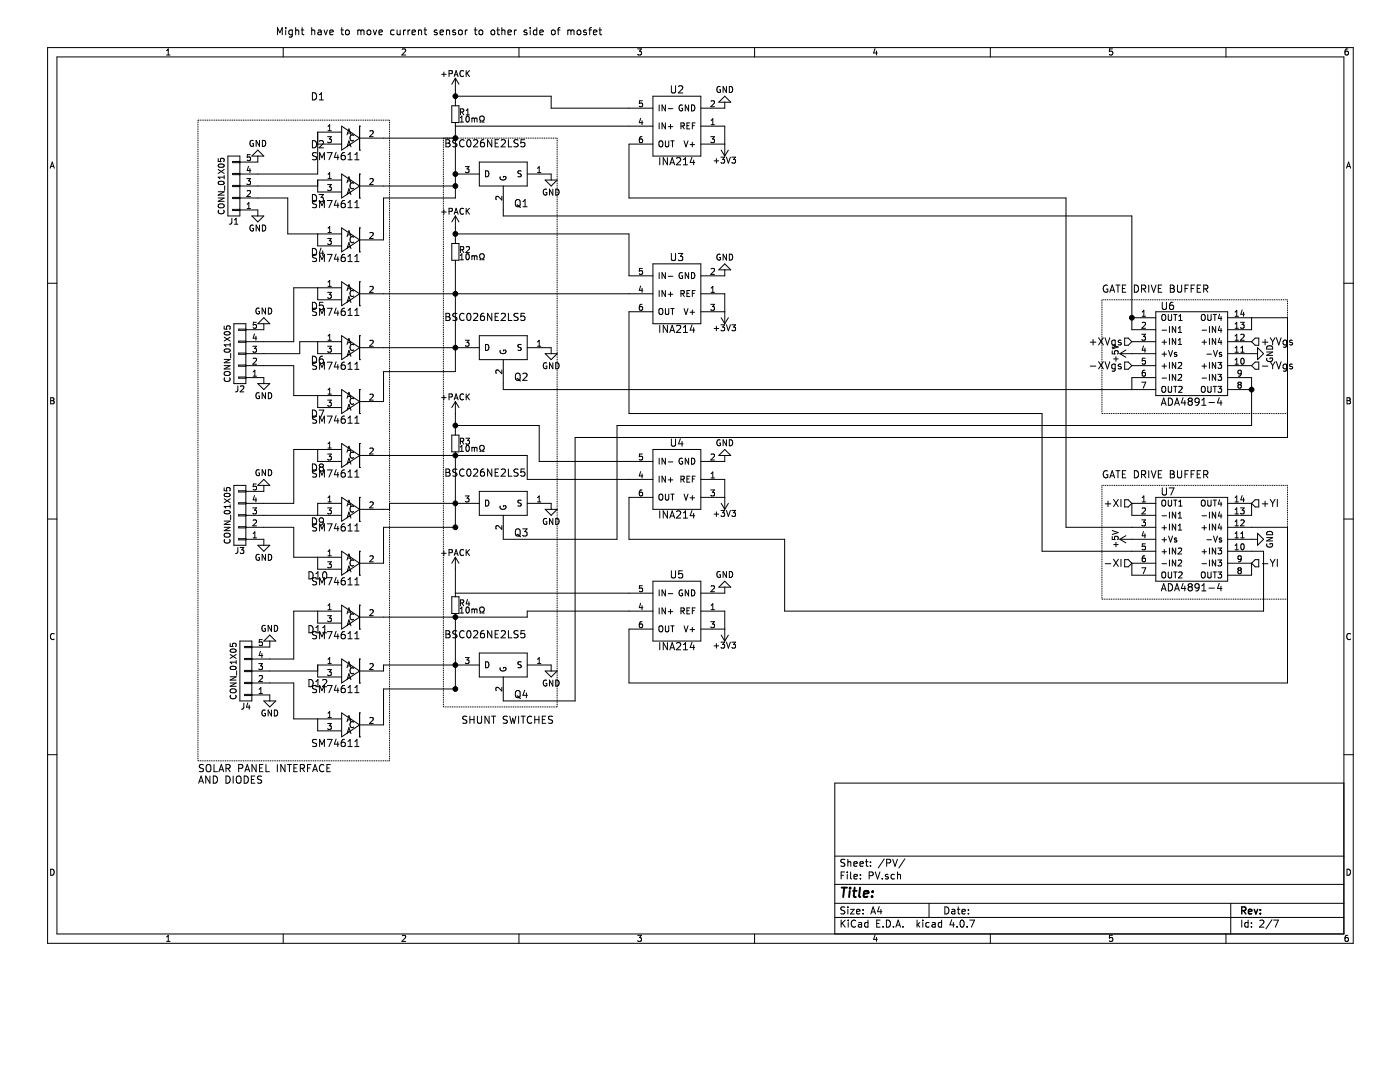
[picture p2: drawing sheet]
EESchema Schematic File Version 2
LIBS:eps_v1-rescue
LIBS:power
LIBS:device
LIBS:transistors
LIBS:conn
LIBS:linear
LIBS:regul
LIBS:74xx
LIBS:cmos4000
LIBS:adc-dac
LIBS:memory
LIBS:xilinx
LIBS:microcontrollers
LIBS:dsp
LIBS:microchip
LIBS:analog_switches
LIBS:motorola
LIBS:texas
LIBS:intel
LIBS:audio
LIBS:interface
LIBS:digital-audio
LIBS:philips
LIBS:display
LIBS:cypress
LIBS:siliconi
LIBS:opto
LIBS:atmel
LIBS:contrib
LIBS:valves
LIBS:power_management
LIBS:general_ssm
LIBS:ina214
LIBS:tps61088
LIBS:cdh_lib
LIBS:ads7952
LIBS:tps630250
LIBS:ref5025
LIBS:eps_v1-cache
EELAYER 25 0
EELAYER END
$Descr A4 11693 8268
encoding utf-8
Sheet 2 7
Title ""
Date ""
Rev ""
Comp ""
Comment1 ""
Comment2 ""
Comment3 ""
Comment4 ""
$EndDescr
$Comp
L SM74611 D1
U 1 1
P 2900 1150
F 0 "D1" H 2650 1500 60  0000 C CNN
F 1 "SM74611" H 2800 1000 60  0000 C CNN
F 2 "Diodes_SMD:DD-PAK_TO263_SingleDiode" H 2900 1150 60  0001 C CNN
F 3 "" H 2900 1150 60  0001 C CNN
	1    2900 1150
	1    0    0    -1  
$EndComp
$Comp
L SM74611 D2
U 1 1
P 2900 1550
F 0 "D2" H 2650 1900 60  0000 C CNN
F 1 "SM74611" H 2800 1400 60  0000 C CNN
F 2 "Diodes_SMD:DD-PAK_TO263_SingleDiode" H 2900 1550 60  0001 C CNN
F 3 "" H 2900 1550 60  0001 C CNN
	1    2900 1550
	1    0    0    -1  
$EndComp
$Comp
L SM74611 D3
U 1 1
P 2900 2000
F 0 "D3" H 2650 2350 60  0000 C CNN
F 1 "SM74611" H 2800 1850 60  0000 C CNN
F 2 "Diodes_SMD:DD-PAK_TO263_SingleDiode" H 2900 2000 60  0001 C CNN
F 3 "" H 2900 2000 60  0001 C CNN
	1    2900 2000
	1    0    0    -1  
$EndComp
$Comp
L SM74611 D4
U 1 1
P 2900 2450
F 0 "D4" H 2650 2800 60  0000 C CNN
F 1 "SM74611" H 2800 2300 60  0000 C CNN
F 2 "Diodes_SMD:DD-PAK_TO263_SingleDiode" H 2900 2450 60  0001 C CNN
F 3 "" H 2900 2450 60  0001 C CNN
	1    2900 2450
	1    0    0    -1  
$EndComp
$Comp
L SM74611 D5
U 1 1
P 2900 2900
F 0 "D5" H 2650 3250 60  0000 C CNN
F 1 "SM74611" H 2800 2750 60  0000 C CNN
F 2 "Diodes_SMD:DD-PAK_TO263_SingleDiode" H 2900 2900 60  0001 C CNN
F 3 "" H 2900 2900 60  0001 C CNN
	1    2900 2900
	1    0    0    -1  
$EndComp
$Comp
L SM74611 D6
U 1 1
P 2900 3350
F 0 "D6" H 2650 3700 60  0000 C CNN
F 1 "SM74611" H 2800 3200 60  0000 C CNN
F 2 "Diodes_SMD:DD-PAK_TO263_SingleDiode" H 2900 3350 60  0001 C CNN
F 3 "" H 2900 3350 60  0001 C CNN
	1    2900 3350
	1    0    0    -1  
$EndComp
$Comp
L SM74611 D7
U 1 1
P 2900 3800
F 0 "D7" H 2650 4150 60  0000 C CNN
F 1 "SM74611" H 2800 3650 60  0000 C CNN
F 2 "Diodes_SMD:DD-PAK_TO263_SingleDiode" H 2900 3800 60  0001 C CNN
F 3 "" H 2900 3800 60  0001 C CNN
	1    2900 3800
	1    0    0    -1  
$EndComp
$Comp
L SM74611 D8
U 1 1
P 2900 4250
F 0 "D8" H 2650 4600 60  0000 C CNN
F 1 "SM74611" H 2800 4100 60  0000 C CNN
F 2 "Diodes_SMD:DD-PAK_TO263_SingleDiode" H 2900 4250 60  0001 C CNN
F 3 "" H 2900 4250 60  0001 C CNN
	1    2900 4250
	1    0    0    -1  
$EndComp
$Comp
L SM74611 D9
U 1 1
P 2900 4700
F 0 "D9" H 2650 5050 60  0000 C CNN
F 1 "SM74611" H 2800 4550 60  0000 C CNN
F 2 "Diodes_SMD:DD-PAK_TO263_SingleDiode" H 2900 4700 60  0001 C CNN
F 3 "" H 2900 4700 60  0001 C CNN
	1    2900 4700
	1    0    0    -1  
$EndComp
$Comp
L SM74611 D10
U 1 1
P 2900 5150
F 0 "D10" H 2650 5500 60  0000 C CNN
F 1 "SM74611" H 2800 5000 60  0000 C CNN
F 2 "Diodes_SMD:DD-PAK_TO263_SingleDiode" H 2900 5150 60  0001 C CNN
F 3 "" H 2900 5150 60  0001 C CNN
	1    2900 5150
	1    0    0    -1  
$EndComp
$Comp
L SM74611 D11
U 1 1
P 2900 5600
F 0 "D11" H 2650 5950 60  0000 C CNN
F 1 "SM74611" H 2800 5450 60  0000 C CNN
F 2 "Diodes_SMD:DD-PAK_TO263_SingleDiode" H 2900 5600 60  0001 C CNN
F 3 "" H 2900 5600 60  0001 C CNN
	1    2900 5600
	1    0    0    -1  
$EndComp
$Comp
L SM74611 D12
U 1 1
P 2900 6050
F 0 "D12" H 2650 6400 60  0000 C CNN
F 1 "SM74611" H 2800 5900 60  0000 C CNN
F 2 "Diodes_SMD:DD-PAK_TO263_SingleDiode" H 2900 6050 60  0001 C CNN
F 3 "" H 2900 6050 60  0001 C CNN
	1    2900 6050
	1    0    0    -1  
$EndComp
$Comp
L BSC026NE2LS5 Q2
U 1 1
P 4200 2900
F 0 "Q2" H 4050 3150 60  0000 C CNN
F 1 "BSC026NE2LS5" H 4350 2650 60  0000 C CNN
F 2 "Housings_SON:VSONP-8-1EP_5x6_Pitch1.27mm" H 4200 2900 60  0001 C CNN
F 3 "" H 4200 2900 60  0001 C CNN
	1    4200 2900
	-1   0    0    1   
$EndComp
$Comp
L BSC026NE2LS5 Q3
U 1 1
P 4200 4200
F 0 "Q3" H 4050 4450 60  0000 C CNN
F 1 "BSC026NE2LS5" H 4350 3950 60  0000 C CNN
F 2 "Housings_SON:VSONP-8-1EP_5x6_Pitch1.27mm" H 4200 4200 60  0001 C CNN
F 3 "" H 4200 4200 60  0001 C CNN
	1    4200 4200
	-1   0    0    1   
$EndComp
$Comp
L BSC026NE2LS5 Q4
U 1 1
P 4200 5550
F 0 "Q4" H 4050 5800 60  0000 C CNN
F 1 "BSC026NE2LS5" H 4350 5300 60  0000 C CNN
F 2 "Housings_SON:VSONP-8-1EP_5x6_Pitch1.27mm" H 4200 5550 60  0001 C CNN
F 3 "" H 4200 5550 60  0001 C CNN
	1    4200 5550
	-1   0    0    1   
$EndComp
$Comp
L CONN_01X05 J1
U 1 1
P 1950 1550
F 0 "J1" H 1950 1850 50  0000 C CNN
F 1 "CONN_01X05" V 2050 1550 50  0000 C CNN
F 2 "Connectors_Hirose:Hirose_DF13-05P-1.25DS_05x1.25mm_Angled" H 1950 1550 50  0001 C CNN
F 3 "" H 1950 1550 50  0001 C CNN
	1    1950 1550
	-1   0    0    1   
$EndComp
$Comp
L CONN_01X05 J2
U 1 1
P 2000 2950
F 0 "J2" H 2000 3250 50  0000 C CNN
F 1 "CONN_01X05" V 2100 2950 50  0000 C CNN
F 2 "Connectors_Hirose:Hirose_DF13-05P-1.25DS_05x1.25mm_Angled" H 2000 2950 50  0001 C CNN
F 3 "" H 2000 2950 50  0001 C CNN
	1    2000 2950
	-1   0    0    1   
$EndComp
$Comp
L CONN_01X05 J3
U 1 1
P 2000 4300
F 0 "J3" H 2000 4600 50  0000 C CNN
F 1 "CONN_01X05" V 2100 4300 50  0000 C CNN
F 2 "Connectors_Hirose:Hirose_DF13-05P-1.25DS_05x1.25mm_Angled" H 2000 4300 50  0001 C CNN
F 3 "" H 2000 4300 50  0001 C CNN
	1    2000 4300
	-1   0    0    1   
$EndComp
$Comp
L CONN_01X05 J4
U 1 1
P 2050 5600
F 0 "J4" H 2050 5900 50  0000 C CNN
F 1 "CONN_01X05" V 2150 5600 50  0000 C CNN
F 2 "Connectors_Hirose:Hirose_DF13-05P-1.25DS_05x1.25mm_Angled" H 2050 5600 50  0001 C CNN
F 3 "" H 2050 5600 50  0001 C CNN
	1    2050 5600
	-1   0    0    1   
$EndComp
$Comp
L GND #PWR061
U 1 1
P 2250 5800
F 0 "#PWR061" H 2250 5550 50  0001 C CNN
F 1 "GND" H 2250 5650 50  0000 C CNN
F 2 "" H 2250 5800 50  0001 C CNN
F 3 "" H 2250 5800 50  0001 C CNN
	1    2250 5800
	1    0    0    -1  
$EndComp
$Comp
L GND #PWR062
U 1 1
P 2250 5400
F 0 "#PWR062" H 2250 5150 50  0001 C CNN
F 1 "GND" H 2250 5250 50  0000 C CNN
F 2 "" H 2250 5400 50  0001 C CNN
F 3 "" H 2250 5400 50  0001 C CNN
	1    2250 5400
	-1   0    0    1   
$EndComp
$Comp
L GND #PWR063
U 1 1
P 2200 4500
F 0 "#PWR063" H 2200 4250 50  0001 C CNN
F 1 "GND" H 2200 4350 50  0000 C CNN
F 2 "" H 2200 4500 50  0001 C CNN
F 3 "" H 2200 4500 50  0001 C CNN
	1    2200 4500
	1    0    0    -1  
$EndComp
$Comp
L GND #PWR064
U 1 1
P 2200 4100
F 0 "#PWR064" H 2200 3850 50  0001 C CNN
F 1 "GND" H 2200 3950 50  0000 C CNN
F 2 "" H 2200 4100 50  0001 C CNN
F 3 "" H 2200 4100 50  0001 C CNN
	1    2200 4100
	-1   0    0    1   
$EndComp
$Comp
L GND #PWR065
U 1 1
P 2200 2750
F 0 "#PWR065" H 2200 2500 50  0001 C CNN
F 1 "GND" H 2200 2600 50  0000 C CNN
F 2 "" H 2200 2750 50  0001 C CNN
F 3 "" H 2200 2750 50  0001 C CNN
	1    2200 2750
	-1   0    0    1   
$EndComp
$Comp
L GND #PWR066
U 1 1
P 2150 1350
F 0 "#PWR066" H 2150 1100 50  0001 C CNN
F 1 "GND" H 2150 1200 50  0000 C CNN
F 2 "" H 2150 1350 50  0001 C CNN
F 3 "" H 2150 1350 50  0001 C CNN
	1    2150 1350
	-1   0    0    1   
$EndComp
$Comp
L GND #PWR067
U 1 1
P 2200 3150
F 0 "#PWR067" H 2200 2900 50  0001 C CNN
F 1 "GND" H 2200 3000 50  0000 C CNN
F 2 "" H 2200 3150 50  0001 C CNN
F 3 "" H 2200 3150 50  0001 C CNN
	1    2200 3150
	1    0    0    -1  
$EndComp
$Comp
L GND #PWR068
U 1 1
P 2150 1750
F 0 "#PWR068" H 2150 1500 50  0001 C CNN
F 1 "GND" H 2150 1600 50  0000 C CNN
F 2 "" H 2150 1750 50  0001 C CNN
F 3 "" H 2150 1750 50  0001 C CNN
	1    2150 1750
	1    0    0    -1  
$EndComp
Text Notes 1650 6550 0    60   ~ 0
SOLAR PANEL INTERFACE\nAND DIODES
Text Notes 3850 6050 0    60   ~ 0
SHUNT SWITCHES
$Comp
L GND #PWR069
U 1 1
P 4600 2900
F 0 "#PWR069" H 4600 2650 50  0001 C CNN
F 1 "GND" H 4600 2750 50  0000 C CNN
F 2 "" H 4600 2900 50  0001 C CNN
F 3 "" H 4600 2900 50  0001 C CNN
	1    4600 2900
	1    0    0    -1  
$EndComp
$Comp
L GND #PWR070
U 1 1
P 4600 1450
F 0 "#PWR070" H 4600 1200 50  0001 C CNN
F 1 "GND" H 4600 1300 50  0000 C CNN
F 2 "" H 4600 1450 50  0001 C CNN
F 3 "" H 4600 1450 50  0001 C CNN
	1    4600 1450
	1    0    0    -1  
$EndComp
$Comp
L GND #PWR071
U 1 1
P 4600 4200
F 0 "#PWR071" H 4600 3950 50  0001 C CNN
F 1 "GND" H 4600 4050 50  0000 C CNN
F 2 "" H 4600 4200 50  0001 C CNN
F 3 "" H 4600 4200 50  0001 C CNN
	1    4600 4200
	1    0    0    -1  
$EndComp
$Comp
L GND #PWR072
U 1 1
P 4600 5550
F 0 "#PWR072" H 4600 5300 50  0001 C CNN
F 1 "GND" H 4600 5400 50  0000 C CNN
F 2 "" H 4600 5550 50  0001 C CNN
F 3 "" H 4600 5550 50  0001 C CNN
	1    4600 5550
	1    0    0    -1  
$EndComp
$Comp
L +PACK #PWR073
U 1 1
P 3800 4750
F 0 "#PWR073" H 3800 4600 50  0001 C CNN
F 1 "+PACK" H 3800 4890 50  0000 C CNN
F 2 "" H 3800 4750 50  0001 C CNN
F 3 "" H 3800 4750 50  0001 C CNN
	1    3800 4750
	1    0    0    -1  
$EndComp
$Comp
L +PACK #PWR074
U 1 1
P 3800 3450
F 0 "#PWR074" H 3800 3300 50  0001 C CNN
F 1 "+PACK" H 3800 3590 50  0000 C CNN
F 2 "" H 3800 3450 50  0001 C CNN
F 3 "" H 3800 3450 50  0001 C CNN
	1    3800 3450
	1    0    0    -1  
$EndComp
$Comp
L +PACK #PWR075
U 1 1
P 3800 1900
F 0 "#PWR075" H 3800 1750 50  0001 C CNN
F 1 "+PACK" H 3800 2040 50  0000 C CNN
F 2 "" H 3800 1900 50  0001 C CNN
F 3 "" H 3800 1900 50  0001 C CNN
	1    3800 1900
	1    0    0    -1  
$EndComp
$Comp
L +PACK #PWR076
U 1 1
P 3800 750
F 0 "#PWR076" H 3800 600 50  0001 C CNN
F 1 "+PACK" H 3800 890 50  0000 C CNN
F 2 "" H 3800 750 50  0001 C CNN
F 3 "" H 3800 750 50  0001 C CNN
	1    3800 750 
	1    0    0    -1  
$EndComp
$Comp
L ADA4891-4 U6
U 1 1
P 9950 2950
F 0 "U6" H 9750 3350 60  0000 C CNN
F 1 "ADA4891-4" H 9950 2550 60  0000 C CNN
F 2 "SMD_Packages:SSOP-14" H 10150 2900 60  0001 C CNN
F 3 "" H 10150 2900 60  0001 C CNN
	1    9950 2950
	1    0    0    -1  
$EndComp
Text Notes 9200 2450 0    60   ~ 0
GATE DRIVE BUFFER
Text HLabel 10450 2850 2    60   Input ~ 0
+YVgs
Text HLabel 9450 2850 0    60   Input ~ 0
+XVgs
Text HLabel 9450 3050 0    60   Input ~ 0
-XVgs
Text HLabel 10450 3050 2    60   Input ~ 0
-YVgs
$Comp
L INA214 U3
U 1 1
P 5650 2450
F 0 "U3" H 5650 2150 60  0000 C CNN
F 1 "INA214" H 5650 2750 60  0000 C CNN
F 2 "kicad-libraries:SC70-6" H 5650 2750 60  0001 C CNN
F 3 "" H 5650 2750 60  0001 C CNN
	1    5650 2450
	-1   0    0    1   
$EndComp
$Comp
L R_Small R1
U 1 1
P 3800 950
F 0 "R1" H 3830 970 50  0000 L CNN
F 1 "10mΩ" H 3830 910 50  0000 L CNN
F 2 "Resistors_SMD:R_0603_HandSoldering" H 3800 950 50  0001 C CNN
F 3 "" H 3800 950 50  0001 C CNN
	1    3800 950 
	1    0    0    -1  
$EndComp
$Comp
L +3V3 #PWR077
U 1 1
P 6050 2600
F 0 "#PWR077" H 6050 2450 50  0001 C CNN
F 1 "+3V3" H 6050 2740 50  0000 C CNN
F 2 "" H 6050 2600 50  0001 C CNN
F 3 "" H 6050 2600 50  0001 C CNN
	1    6050 2600
	-1   0    0    1   
$EndComp
$Comp
L GND #PWR078
U 1 1
P 6050 2300
F 0 "#PWR078" H 6050 2050 50  0001 C CNN
F 1 "GND" H 6050 2150 50  0000 C CNN
F 2 "" H 6050 2300 50  0001 C CNN
F 3 "" H 6050 2300 50  0001 C CNN
	1    6050 2300
	-1   0    0    1   
$EndComp
$Comp
L R_Small R2
U 1 1
P 3800 2100
F 0 "R2" H 3830 2120 50  0000 L CNN
F 1 "10mΩ" H 3830 2060 50  0000 L CNN
F 2 "Resistors_SMD:R_0603_HandSoldering" H 3800 2100 50  0001 C CNN
F 3 "" H 3800 2100 50  0001 C CNN
	1    3800 2100
	1    0    0    -1  
$EndComp
$Comp
L INA214 U2
U 1 1
P 5650 1050
F 0 "U2" H 5650 750 60  0000 C CNN
F 1 "INA214" H 5650 1350 60  0000 C CNN
F 2 "kicad-libraries:SC70-6" H 5650 1350 60  0001 C CNN
F 3 "" H 5650 1350 60  0001 C CNN
	1    5650 1050
	-1   0    0    1   
$EndComp
$Comp
L +3V3 #PWR079
U 1 1
P 6050 1200
F 0 "#PWR079" H 6050 1050 50  0001 C CNN
F 1 "+3V3" H 6050 1340 50  0000 C CNN
F 2 "" H 6050 1200 50  0001 C CNN
F 3 "" H 6050 1200 50  0001 C CNN
	1    6050 1200
	-1   0    0    1   
$EndComp
$Comp
L GND #PWR080
U 1 1
P 6050 900
F 0 "#PWR080" H 6050 650 50  0001 C CNN
F 1 "GND" H 6050 750 50  0000 C CNN
F 2 "" H 6050 900 50  0001 C CNN
F 3 "" H 6050 900 50  0001 C CNN
	1    6050 900 
	-1   0    0    1   
$EndComp
$Comp
L INA214 U4
U 1 1
P 5650 4000
F 0 "U4" H 5650 3700 60  0000 C CNN
F 1 "INA214" H 5650 4300 60  0000 C CNN
F 2 "kicad-libraries:SC70-6" H 5650 4300 60  0001 C CNN
F 3 "" H 5650 4300 60  0001 C CNN
	1    5650 4000
	-1   0    0    1   
$EndComp
$Comp
L +3V3 #PWR081
U 1 1
P 6050 4150
F 0 "#PWR081" H 6050 4000 50  0001 C CNN
F 1 "+3V3" H 6050 4290 50  0000 C CNN
F 2 "" H 6050 4150 50  0001 C CNN
F 3 "" H 6050 4150 50  0001 C CNN
	1    6050 4150
	-1   0    0    1   
$EndComp
$Comp
L GND #PWR082
U 1 1
P 6050 3850
F 0 "#PWR082" H 6050 3600 50  0001 C CNN
F 1 "GND" H 6050 3700 50  0000 C CNN
F 2 "" H 6050 3850 50  0001 C CNN
F 3 "" H 6050 3850 50  0001 C CNN
	1    6050 3850
	-1   0    0    1   
$EndComp
$Comp
L R_Small R3
U 1 1
P 3800 3700
F 0 "R3" H 3830 3720 50  0000 L CNN
F 1 "10mΩ" H 3830 3660 50  0000 L CNN
F 2 "Resistors_SMD:R_0603_HandSoldering" H 3800 3700 50  0001 C CNN
F 3 "" H 3800 3700 50  0001 C CNN
	1    3800 3700
	1    0    0    -1  
$EndComp
$Comp
L INA214 U5
U 1 1
P 5650 5100
F 0 "U5" H 5650 4800 60  0000 C CNN
F 1 "INA214" H 5650 5400 60  0000 C CNN
F 2 "kicad-libraries:SC70-6" H 5650 5400 60  0001 C CNN
F 3 "" H 5650 5400 60  0001 C CNN
	1    5650 5100
	-1   0    0    1   
$EndComp
$Comp
L +3V3 #PWR083
U 1 1
P 6050 5250
F 0 "#PWR083" H 6050 5100 50  0001 C CNN
F 1 "+3V3" H 6050 5390 50  0000 C CNN
F 2 "" H 6050 5250 50  0001 C CNN
F 3 "" H 6050 5250 50  0001 C CNN
	1    6050 5250
	-1   0    0    1   
$EndComp
$Comp
L GND #PWR084
U 1 1
P 6050 4950
F 0 "#PWR084" H 6050 4700 50  0001 C CNN
F 1 "GND" H 6050 4800 50  0000 C CNN
F 2 "" H 6050 4950 50  0001 C CNN
F 3 "" H 6050 4950 50  0001 C CNN
	1    6050 4950
	-1   0    0    1   
$EndComp
$Comp
L R_Small R4
U 1 1
P 3800 5050
F 0 "R4" H 3830 5070 50  0000 L CNN
F 1 "10mΩ" H 3830 5010 50  0000 L CNN
F 2 "Resistors_SMD:R_0603_HandSoldering" H 3800 5050 50  0001 C CNN
F 3 "" H 3800 5050 50  0001 C CNN
	1    3800 5050
	1    0    0    -1  
$EndComp
$Comp
L ADA4891-4 U7
U 1 1
P 9950 4500
F 0 "U7" H 9750 4900 60  0000 C CNN
F 1 "ADA4891-4" H 9950 4100 60  0000 C CNN
F 2 "SMD_Packages:SSOP-14" H 10150 4450 60  0001 C CNN
F 3 "" H 10150 4450 60  0001 C CNN
	1    9950 4500
	1    0    0    -1  
$EndComp
Text Notes 9200 4000 0    60   ~ 0
GATE DRIVE BUFFER
Text HLabel 10450 4200 2    60   Input ~ 0
+YI
Text HLabel 9450 4200 0    60   Input ~ 0
+XI
Text HLabel 9450 4700 0    60   Input ~ 0
-XI
Text HLabel 10450 4700 2    60   Input ~ 0
-YI
Text Notes 2300 300  0    60   ~ 0
Might have to move current sensor to other side of mosfet
$Comp
L +5V #PWR085
U 1 1
P 9450 2950
F 0 "#PWR085" H 9450 2800 50  0001 C CNN
F 1 "+5V" H 9450 3090 50  0000 C CNN
F 2 "" H 9450 2950 50  0001 C CNN
F 3 "" H 9450 2950 50  0001 C CNN
	1    9450 2950
	0    -1   -1   0   
$EndComp
$Comp
L GND #PWR086
U 1 1
P 10450 2950
F 0 "#PWR086" H 10450 2700 50  0001 C CNN
F 1 "GND" H 10450 2800 50  0000 C CNN
F 2 "" H 10450 2950 50  0001 C CNN
F 3 "" H 10450 2950 50  0001 C CNN
	1    10450 2950
	0    -1   -1   0   
$EndComp
$Comp
L +5V #PWR087
U 1 1
P 9450 4500
F 0 "#PWR087" H 9450 4350 50  0001 C CNN
F 1 "+5V" H 9450 4640 50  0000 C CNN
F 2 "" H 9450 4500 50  0001 C CNN
F 3 "" H 9450 4500 50  0001 C CNN
	1    9450 4500
	0    -1   -1   0   
$EndComp
$Comp
L GND #PWR088
U 1 1
P 10450 4500
F 0 "#PWR088" H 10450 4250 50  0001 C CNN
F 1 "GND" H 10450 4350 50  0000 C CNN
F 2 "" H 10450 4500 50  0001 C CNN
F 3 "" H 10450 4500 50  0001 C CNN
	1    10450 4500
	0    -1   -1   0   
$EndComp
Wire Wire Line
	3200 1150 3800 1150
Connection ~ 3800 1450
Wire Wire Line
	3800 1550 3200 1550
Connection ~ 3800 1550
Wire Wire Line
	3200 2450 5250 2450
Wire Wire Line
	3200 2900 3800 2900
Connection ~ 3800 2900
Wire Wire Line
	3800 2200 3800 3100
Wire Wire Line
	3200 3800 4400 3800
Wire Wire Line
	3250 4250 3200 4250
Wire Wire Line
	3800 4200 3250 4200
Wire Wire Line
	3250 4200 3250 4250
Connection ~ 3800 4200
Wire Wire Line
	3800 3800 3800 4400
Wire Wire Line
	3800 5150 3800 5750
Connection ~ 3800 5550
Wire Wire Line
	3200 5150 4400 5150
Wire Wire Line
	2150 1450 2650 1450
Wire Wire Line
	2650 1450 2650 1100
Wire Wire Line
	2650 1500 2650 1550
Wire Wire Line
	2650 1550 2150 1550
Wire Wire Line
	2150 1650 2400 1650
Wire Wire Line
	2400 1650 2400 1950
Wire Wire Line
	2400 1950 2650 1950
Wire Wire Line
	2200 2850 2450 2850
Wire Wire Line
	2450 2850 2450 2400
Wire Wire Line
	2450 2400 2650 2400
Wire Wire Line
	2650 2850 2500 2850
Wire Wire Line
	2500 2850 2500 2950
Wire Wire Line
	2500 2950 2200 2950
Wire Wire Line
	2200 3050 2450 3050
Wire Wire Line
	2450 3050 2450 3300
Wire Wire Line
	2450 3300 2650 3300
Wire Wire Line
	2200 4200 2450 4200
Wire Wire Line
	2450 4200 2450 3750
Wire Wire Line
	2450 3750 2650 3750
Wire Wire Line
	2200 4300 2650 4300
Wire Wire Line
	2200 4400 2450 4400
Wire Wire Line
	2450 4400 2450 4650
Wire Wire Line
	2450 4650 2650 4650
Wire Wire Line
	2250 5500 2450 5500
Wire Wire Line
	2450 5500 2450 5100
Wire Wire Line
	2450 5100 2650 5100
Wire Wire Line
	2250 5600 2650 5600
Wire Wire Line
	2650 5600 2650 5550
Wire Wire Line
	2250 5700 2450 5700
Wire Wire Line
	2450 5700 2450 6000
Wire Wire Line
	2450 6000 2650 6000
Connection ~ 3800 5750
Connection ~ 3800 4400
Wire Notes Line
	1650 1000 3250 1000
Wire Notes Line
	3250 1000 3250 6350
Wire Notes Line
	3250 6350 1650 6350
Wire Notes Line
	1650 6350 1650 1000
Wire Notes Line
	3700 5900 3700 1150
Wire Notes Line
	3700 1150 4650 1150
Wire Notes Line
	4650 1150 4650 5900
Wire Notes Line
	4650 5900 3700 5900
Wire Wire Line
	10750 2650 10750 3650
Wire Notes Line
	9200 2500 9200 3450
Wire Notes Line
	9200 3450 10750 3450
Wire Notes Line
	10750 3450 10750 2500
Wire Notes Line
	10750 2500 9200 2500
Wire Wire Line
	10750 3650 4800 3650
Wire Wire Line
	3800 750  3800 850 
Connection ~ 3800 1150
Wire Wire Line
	5250 1050 3800 1050
Wire Wire Line
	5250 900  4600 900 
Wire Wire Line
	4600 900  4600 800 
Wire Wire Line
	4600 800  3800 800 
Connection ~ 3800 800 
Wire Wire Line
	6050 2450 6050 2600
Wire Wire Line
	3200 2000 3200 1650
Wire Wire Line
	3200 1650 3800 1650
Wire Wire Line
	3800 2000 3800 1900
Wire Wire Line
	6050 1050 6050 1200
Wire Wire Line
	5250 2300 5250 1950
Wire Wire Line
	5250 1950 3800 1950
Connection ~ 3800 1950
Wire Wire Line
	3200 3350 3200 3100
Wire Wire Line
	3200 3100 3800 3100
Wire Wire Line
	3800 1650 3800 1050
Wire Wire Line
	3200 4700 3200 4400
Wire Wire Line
	3200 4400 3800 4400
Wire Wire Line
	6050 4000 6050 4150
Wire Wire Line
	3800 3600 3800 3450
Wire Wire Line
	5250 3850 4500 3850
Wire Wire Line
	4500 3850 4500 3550
Wire Wire Line
	4500 3550 3800 3550
Connection ~ 3800 3550
Wire Wire Line
	5250 4000 4400 4000
Wire Wire Line
	4400 4000 4400 3800
Connection ~ 3800 3800
Wire Wire Line
	6050 5100 6050 5250
Wire Wire Line
	3200 6050 3200 5750
Wire Wire Line
	3200 5750 3800 5750
Wire Wire Line
	3200 5600 3200 5550
Wire Wire Line
	3200 5550 3800 5550
Wire Wire Line
	3800 4950 3800 4750
Wire Wire Line
	5250 4950 3800 4950
Wire Wire Line
	5250 5100 4400 5100
Wire Wire Line
	4400 5100 4400 5150
Connection ~ 3800 5150
Wire Wire Line
	9450 4300 9450 4200
Wire Wire Line
	9450 4700 9450 4800
Wire Wire Line
	10450 4700 10450 4800
Wire Wire Line
	10450 4300 10450 4200
Wire Wire Line
	10550 4600 10450 4600
Wire Wire Line
	10750 4400 10750 5700
Wire Wire Line
	10750 4400 10450 4400
Wire Notes Line
	9200 4050 9200 5000
Wire Notes Line
	9200 5000 10750 5000
Wire Notes Line
	10750 5000 10750 4050
Wire Notes Line
	10750 4050 9200 4050
Wire Wire Line
	10550 5100 10550 4600
Wire Wire Line
	5250 1200 5250 1650
Wire Wire Line
	5250 1650 8900 1650
Wire Wire Line
	8700 4600 9450 4600
Wire Wire Line
	5250 2600 5250 3450
Wire Wire Line
	10550 5100 6550 5100
Wire Wire Line
	6550 5100 6550 4500
Wire Wire Line
	6550 4500 5250 4500
Wire Wire Line
	5250 4500 5250 4150
Wire Wire Line
	10750 5700 5250 5700
Wire Wire Line
	5250 5700 5250 5250
Wire Wire Line
	8900 1650 8900 4400
Wire Wire Line
	8900 4400 9450 4400
Connection ~ 3800 2450
Wire Wire Line
	5250 3450 8700 3450
Wire Wire Line
	8700 3450 8700 4600
Wire Wire Line
	4200 3250 9450 3250
Wire Wire Line
	4200 1800 9450 1800
Wire Wire Line
	9450 1800 9450 2750
Wire Wire Line
	10450 3150 10450 3550
Connection ~ 10450 3250
Wire Wire Line
	9450 3250 9450 3150
Connection ~ 9450 2650
Wire Wire Line
	10450 2650 10450 2750
Wire Wire Line
	10450 2650 10750 2650
Wire Wire Line
	4200 3250 4200 3200
$Comp
L BSC026NE2LS5 Q1
U 1 1
P 4200 1450
F 0 "Q1" H 4050 1700 60  0000 C CNN
F 1 "BSC026NE2LS5" H 4350 1200 60  0000 C CNN
F 2 "Housings_SON:VSONP-8-1EP_5x6_Pitch1.27mm" H 4200 1450 60  0001 C CNN
F 3 "" H 4200 1450 60  0001 C CNN
	1    4200 1450
	-1   0    0    1   
$EndComp
Wire Wire Line
	4200 1800 4200 1750
Wire Wire Line
	4200 4500 5150 4500
Wire Wire Line
	5150 4500 5150 3550
Wire Wire Line
	5150 3550 10450 3550
Wire Wire Line
	4800 3650 4800 5850
Wire Wire Line
	4800 5850 4200 5850
$EndSCHEMATC
